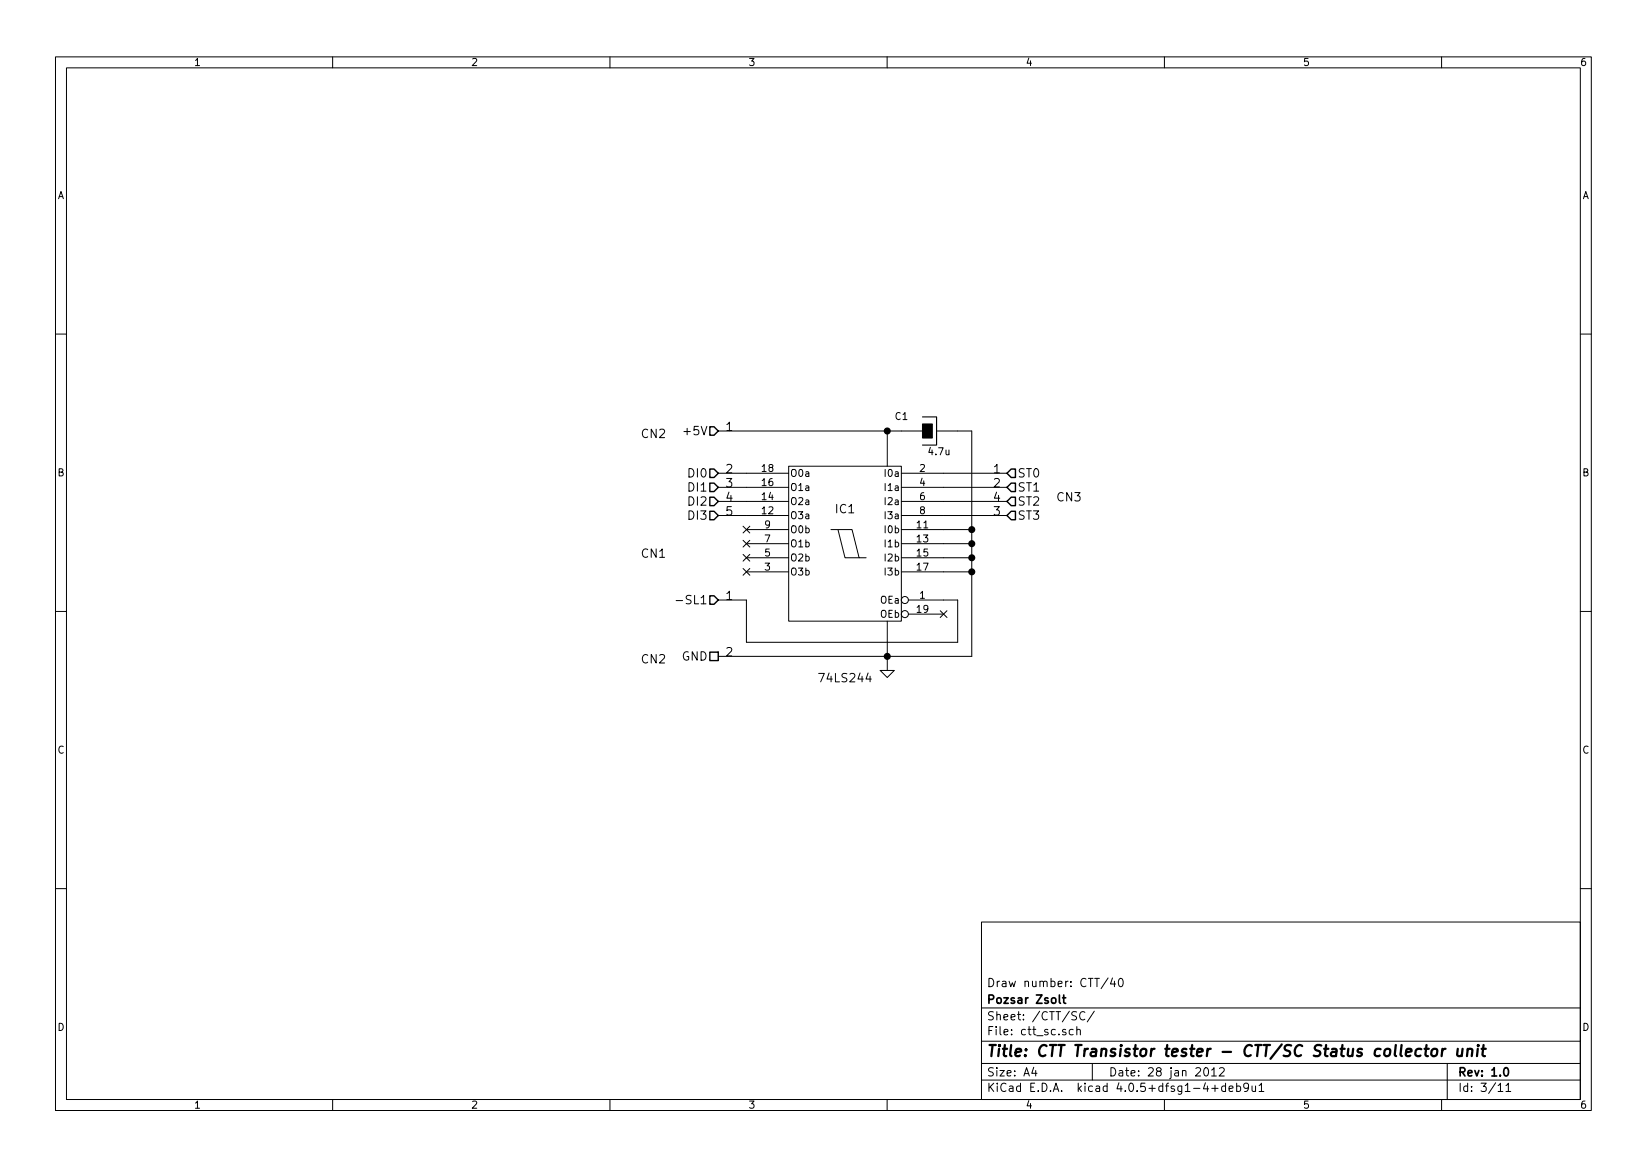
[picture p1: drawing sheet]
<svg xmlns="http://www.w3.org/2000/svg" width="297mm" height="210mm" viewBox="0 0 297 210" stroke-linecap="round" stroke-linejoin="round" font-family="sans-serif">
<g fill="none" stroke="#000" stroke-width=".18">
<path d="M10 10.3h277v189.9h-277zM12 12.2h273v186.1h-273zM60 10.3v1.9M110 10.3v1.9M160 10.3v1.9M210 10.3v1.9M260 10.3v1.9M10 60.2h2M129.5 77.7h36.9M160 77.7v6.4M168.9 77.7h6.4v40.7h-45.8M285 60.2h2"/>
<path d="M129.5 93h12.7M129.5 87.9h12.7M129.5 85.3h12.7M129.5 90.4h12.7M134 100l1.2 1.2M134 97.4l1.2 1.2M134 94.9l1.2 1.2M134.6 98h7.6M134.6 95.5h7.6M135.2 100l-1.2 1.2M135.2 97.4l-1.2 1.2M135.2 94.9l-1.2 1.2"/>
<path d="M142.2 84.1h20.4v27.9h-20.4zM149.9 95.5h3.8l1.2 5.1h1.3M151.1 95.5l1.3 5.1h2.5M162.6 98h12.7M162.6 93h19M162.6 87.9h19M162.6 85.3h19M162.6 90.4h19M162.6 95.5h12.7M10 110.3h2M121.9 108.3h1.2M129.5 108.2h5.1v7.6h38.1v-7.6h-8.9"/>
<path d="M134 102.5l1.2 1.2M134.6 103.1h7.6M134.6 100.6h7.6M135.2 102.5l-1.2 1.2M160 112v8.9M162.6 103.1h12.7M162.6 100.6h12.7M163.8 110.7h6.4M169.6 110.1l1.2 1.2M170.8 110.1l-1.2 1.2M285 110.3h2M158.7 120.9h2.6l-1.3 1.3z"/>
<path d="M10 160.2h2M177 166.3h108v32h-108zM199.8 176.3l-1.2 2M200.6 176.3l-.3 1.1h.9M201 176.9v1M201.9 176.6l.2-.2a.81 .81 0 0 1 .5 .6 .81 .81 0 0 1-.2 .8l-.2 .1a.79 .79 0 0 1-.3-1.3zM285 160.2h2M60 198.3v1.9M110 198.3v1.9M160 198.3v1.9M177 194.8h108M177 191.8h108"/>
<path d="M177 187.8h108M177 181.8h108M186.4 192.5l-.3 1h.9M186.8 193v1M193.5 185.7l-.4-.1-.3 .3 .1 .6 .2 .1 .4-.1M194.2 182.5l-.6-.1-.3 .3 .1 .3 .7 .4v.4a.62 .62 0 0 1-.8 0M194.2 185.7l.2-.1 .4 .1v.9M194.2 185.1v1.5M195.7 182.6a.7 .7 0 0 0-1 .2 .7 .7 0 0 0 .2 .9 .55 .55 0 0 0 .8 .1M197 191.8v3M197.4 182.3l-1.3 2M210 198.3v1.9"/>
<path d="M217.2 192.7l.2-.2a.81 .81 0 0 1 .6 .6 .81 .81 0 0 1-.2 .8l-.2 .1a.79 .79 0 0 1-.4-1.3zM218.5 193l.4-.5v1.5M218.5 194h.9M218.5 196.3h1.2M219.1 195.7v1.1M219.9 192.7l.6-.2 .3 .5-.9 1h.9M221 195.9l-.4-.1-.3 .3 .1 .6 .2 .1 .4-.1M221 195.3v1.5M221.7 196.3l.7-.1-.1-.3-.4-.1-.2 .2v.7h.6M223 195.9l.5-.1 .2 .3-.1 .6h-.6M223 195.3v1.5M225.2 196l-.3 .3h-.3l-.3-.3v-.4l.2-.2 .4-.1 .2 .2a1.19 1.19 0 0 1-.2 1.2l-.4 .1"/>
<path d="M225.8 195.8l.1 .9 .3 .1 .2-.1M226.4 195.8v1M227.1 195.8l.4-.5v1.5M227.1 196.8h.8M260 198.3v1.9M261 191.8v6.5M270.2 195.8l.4-.5v1.5M270.2 196.8h.8M271.6 195.8l.4-.5v1.5M271.6 196.8h.9"/>
<circle cx="163.2" cy="110.7" r=".63"/>
<circle cx="163.2" cy="108.2" r=".63"/>
</g>
<path d="M191.1 179.4v1.3l.2 .2M191.6 179.9h.6M191.8 179.4v1.3l.4 .2M271.3 192.7l.3-.2a.81 .81 0 0 1 .5 .6 .81 .81 0 0 1-.2 .8l-.2 .1a.79 .79 0 0 1-.4-1.3z" fill="none" stroke="#000" stroke-width=".3"/>
<g fill="none" stroke="#000" stroke-width=".41">
<path d="M256.3 189.2a.7 .7 0 0 0-1 .3v.8l.3 .1 .6-.1M256.9 189.1h.8M257.3 188.4l-.2 1.8v.1l.4 .1M258.3 189.3a.51 .51 0 0 1 .5-.2 .51 .51 0 0 1 .4 .4v.6a.54 .54 0 0 1-.6 .4 .54 .54 0 0 1-.5-.4zM260.1 189.1l-.1 1.3M260.7 189.1a.54 .54 0 0 0-.6 .4M262.9 189.1v1.2a.56 .56 0 0 0 .7 0M263.8 189.1l-.2 1.3M264.7 189.3a.52 .52 0 0 1 .9 .1l-.2 1M264.7 189.1l-.1 1.3M266.5 189.1l-.1 1.3M266.6 188.4v.2l.1-.1-.1-.1v.2"/>
<path d="M267.2 189.1h.8M267.6 188.4l-.2 1.8v.1l.4 .1"/>
</g>
<g fill="#000" stroke="#000" stroke-width=".25">
<circle cx="160" cy="77.7" r=".51"/>
<circle cx="175.3" cy="98" r=".51"/>
<circle cx="175.3" cy="95.5" r=".51"/>
<circle cx="160" cy="118.4" r=".51"/>
<circle cx="175.3" cy="103.1" r=".51"/>
<circle cx="175.3" cy="100.6" r=".51"/>
</g>
<path d="M128 77h.8l.7 .7-.7 .8h-.8zM128 92.2h.8l.7 .8-.7 .7h-.8zM128 89.7h.8l.7 .7-.7 .8h-.8zM128 87.1h.8l.7 .8-.7 .7h-.8zM128 84.6h.8l.7 .7-.7 .8h-.8zM182.4 92.2h.7v1.5h-.7l-.8-.7zM182.4 89.7h.7v1.5h-.7l-.8-.8zM182.4 87.1h.7v1.5h-.7l-.8-.7zM182.4 84.6h.7v1.5h-.7l-.8-.8zM128 117.6h1.5v1.5h-1.5zM128 107.4h.8l.7 .8-.7 .8h-.8z" fill="none" stroke="#000" stroke-width=".25"/>
<path d="M166.4 75.2h2.5v5.1h-2.5" fill="none" stroke="#000" stroke-width=".2"/>
<path d="M166.4 76.4h1.7v2.6h-1.7z" fill="#000" stroke="#000" stroke-width=".18"/>
<text font-size="2.8" x="178" y="190.5">Title: CTT Transistor tester - CTT/SC Status collector unit</text>
<g font-size="2.1">
<text x="130.8" y="77.7">1</text>
<text x="115.6" y="79">CN2</text>
<text x="123.8" y="78.5">+5V</text>
<text x="124.3" y="88.6">DI1</text>
<text x="124.3" y="86.1">DI0</text>
<text x="130.8" y="87.9">3</text>
<text x="130.8" y="85.3">2</text>
<text x="179.1" y="87.9">2</text>
<text x="179.1" y="85.3">1</text>
<text x="183.5" y="88.6">ST1</text>
<text x="183.5" y="86.1">ST0</text>
<text x="124.3" y="93.7">DI3</text>
<text x="124.3" y="91.2">DI2</text>
<text x="130.8" y="93">5</text>
<text x="130.8" y="90.4">4</text>
<text x="150.7" y="92.6">IC1</text>
<text x="179.1" y="93">3</text>
<text x="179.1" y="90.4">4</text>
<text x="183.5" y="93.7">ST3</text>
<text x="183.5" y="91.2">ST2</text>
<text x="190.5" y="90.4">CN3</text>
<text x="115.6" y="100.6">CN1</text>
<text x="123" y="109">-SL1</text>
<text x="130.8" y="108.2">1</text>
<text x="115.6" y="119.6">CN2</text>
<text x="122.9" y="119.1">GND</text>
<text x="130.8" y="118.4">2</text>
<text x="148.1" y="123">74LS244</text>
<text x="178" y="178">Draw number: CTT/40</text>
<text x="178" y="184">Sheet: /CTT/SC/</text>
<text x="178" y="181">Pozsar Zsolt</text>
<text x="178" y="186.7">File: ctt_sc.sch</text>
<text x="178" y="196.9">KiCad E.D.A. kicad 4.0.5+dfsg1-4+deb9u1</text>
<text x="178" y="194.1">Size: A4</text>
<text x="200" y="194.1">Date: 28 jan 2012</text>
<text x="263" y="194.1">Rev: 1.0</text>
<text x="263" y="196.9">Id: 3/11</text>
</g>
<g font-size="1.8">
<text x="35" y="11.9">1</text>
<text x="85" y="11.9">2</text>
<text x="135" y="11.9">3</text>
<text x="185" y="11.9">4</text>
<text x="235" y="11.9">5</text>
<text x="285" y="11.9">6</text>
<text x="10.4" y="35.9">A</text>
<text x="285.4" y="35.9">A</text>
<text x="161.5" y="75.7">C1</text>
<text x="167.6" y="82.1">4.7u</text>
<text x="10.4" y="85.9">B</text>
<text x="137.5" y="87.6">16</text>
<text x="137.5" y="85.1">18</text>
<text x="142.5" y="88.5">O1a</text>
<text x="142.5" y="86">O0a</text>
<text x="159.8" y="86">I0a</text>
<text x="159.8" y="88.5">I1a</text>
<text x="165.9" y="85.1">2</text>
<text x="165.9" y="87.6">4</text>
<text x="285.4" y="85.9">B</text>
<text x="137.5" y="92.7">12</text>
<text x="137.5" y="90.2">14</text>
<text x="137.9" y="95.2">9</text>
<text x="142.5" y="93.6">O3a</text>
<text x="142.5" y="91.1">O2a</text>
<text x="159.8" y="91.1">I2a</text>
<text x="159.8" y="93.6">I3a</text>
<text x="165.4" y="95.2">11</text>
<text x="165.9" y="90.2">6</text>
<text x="165.9" y="92.7">8</text>
<text x="137.9" y="100.3">5</text>
<text x="137.9" y="97.8">7</text>
<text x="142.5" y="101.2">O2b</text>
<text x="142.5" y="98.7">O1b</text>
<text x="142.5" y="96.1">O0b</text>
<text x="159.7" y="96.1">I0b</text>
<text x="159.7" y="98.7">I1b</text>
<text x="159.7" y="101.2">I2b</text>
<text x="165.4" y="97.8">13</text>
<text x="165.4" y="100.3">15</text>
<text x="137.9" y="102.9">3</text>
<text x="142.5" y="103.8">O3b</text>
<text x="159.7" y="103.8">I3b</text>
<text x="165.4" y="102.9">17</text>
<text x="165.9" y="107.9">1</text>
<text x="158.7" y="111.4">OEb</text>
<text x="158.8" y="108.8">OEa</text>
<text x="165.4" y="110.5">19</text>
<text x="10.4" y="135.9">C</text>
<text x="285.4" y="135.9">C</text>
<text x="10.4" y="185.9">D</text>
<text x="285.4" y="185.9">D</text>
<text x="35" y="199.9">1</text>
<text x="85" y="199.9">2</text>
<text x="135" y="199.9">3</text>
<text x="185" y="199.9">4</text>
<text x="235" y="199.9">5</text>
<text x="285" y="199.9">6</text>
</g>
</svg>
